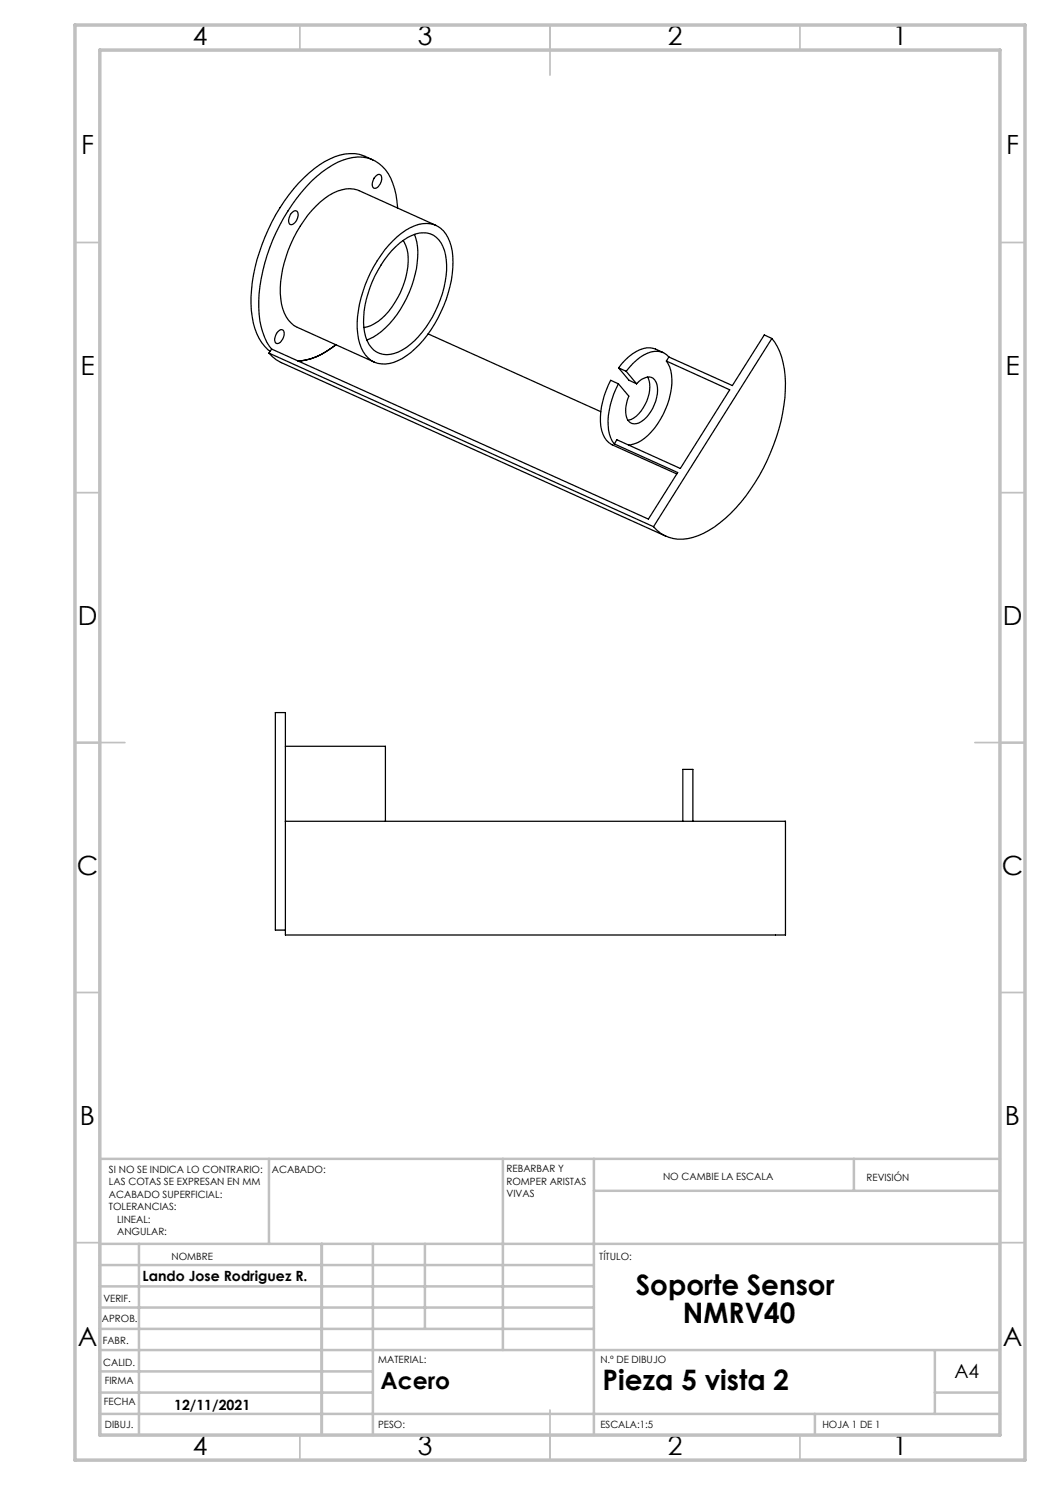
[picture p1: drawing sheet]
<svg xmlns="http://www.w3.org/2000/svg" width="210mm" height="297mm" viewBox="0 0 210 297" stroke-linecap="round" stroke-linejoin="round" font-family="sans-serif">
<g fill="none" stroke="#c0c0c0" stroke-width=".35">
<path d="M60 5v5M110 5v10M160 5v5M15 48.5h5M200 48.5h5M15 98.5h5M200 98.5h5M15 148.5h10M195 148.5h10M15 198.5h5M200 198.5h5M15 248.5h5"/>
<path d="M200 248.5h5M60 287v5M110 282v10M160 287v5"/>
</g>
<g fill="none" stroke="#c0c0c0" stroke-width=".5">
<path d="M53.8 231.8v17M100.6 231.8v38.2M118.8 231.8v55.2M118.8 238.2h81.2M170.8 231.8v6.4M200 231.8h-180v55.2M20 248.8h180M20 257.3h98.8M20 253h98.8M27.8 248.8v38.2M64.3 248.8v38.2M64.4 248.8v38.2"/>
<path d="M74.6 248.8v38.2M85 248.8v17M20 265.8h98.8M20 261.5h98.8M20 278.5h54.6M20 274.3h54.6M20 270h180M187 278.5h13M187 270v12.8M20 282.8h180M163 282.8v4.2"/>
</g>
<path d="M15 5h190v287h-190zM20 10h180v277h-180z" fill="none" stroke="#c0c0c0" stroke-width=".7"/>
<g fill="none" stroke="#000" stroke-width=".25">
<path d="M74.6 32a8.9 8.9 0 0 0-9.7 .3 32.3 32.3 0 0 0-12.5 16.6 28.8 28.8 0 0 0-1.7 15.7 9.6 9.6 0 0 0 3.3 5.7M75.1 35.3a.66 .66 0 0 1 1.2-.1 2.1 2.1 0 0 1-1.3 2.5 1.03 1.03 0 0 1-.4-1.7zM58.4 42.5a.66 .66 0 0 1 1.1 0 2.1 2.1 0 0 1-1.2 2.4 1.03 1.03 0 0 1-.4-1.6zM78.4 50.1a9.2 9.2 0 0 1 6.3-3.5 4.4 4.4 0 0 1 4.2 3.5 17.5 17.5 0 0 1-1.8 12.2 16.9 16.9 0 0 1-7.4 8.1 4.5 4.5 0 0 1-6.6-3 17.1 17.1 0 0 1 1.3-11l1.8-3.4zM78.6 48.2a9.8 9.8 0 0 1 6.8-3.5 4.9 4.9 0 0 1 4.6 3.7 16.9 16.9 0 0 1-.4 10.2 23.9 23.9 0 0 1-8.3 12.6 6.4 6.4 0 0 1-7.1 .9 8 8 0 0 1-2.8-6.5 25.5 25.5 0 0 1 7.2-17.4zM79.5 41.6a14 14 0 0 0-2.4-7.6 7.1 7.1 0 0 0-8.5-2 23 23 0 0 0-10.1 8.9 36.5 36.5 0 0 0-6.7 20.6 13.6 13.6 0 0 0 2.5 8.3M80.6 48.1a8.3 8.3 0 0 1 .8 6.3 17 17 0 0 1-5.8 9.9 6 6 0 0 1-2.8 1.2M82.9 46.9a15.4 15.4 0 0 1-.6 10.4 19.5 19.5 0 0 1-7.6 10.1l-1.3 .6M87.2 45.1l-15.4-7a6.4 6.4 0 0 0-6 1 24.5 24.5 0 0 0-9.5 16 13 13 0 0 0 1 8.3 5.2 5.2 0 0 0 2.2 2.1l15.4 6.9M53.8 70.6a6.8 6.8 0 0 0 2.5 1.9l76.9 34.7M53.8 70.6l76.9 34.7M54.3 69.8l75.4 34 5.8-9.3-12.6-5.7"/>
<path d="M54.3 69.8l-.5 .8M55.6 66.3a.66 .66 0 0 1 1.2-.1 2.1 2.1 0 0 1-1.3 2.5 1.03 1.03 0 0 1-.4-1.6zM59.6 72.2a13.3 13.3 0 0 0 7.6-3.2 12.9 12.9 0 0 1-7.6 3.2zM85.6 66.8l34.6 15.5M123.7 76.8a15.4 15.4 0 0 0-1.8 10l.5 1.4 .5 .6M123.7 76.8l-1.6-.7a15.2 15.2 0 0 0-1.8 10 4.1 4.1 0 0 0 2.1 2.9l13 5.8M123.7 76.8l2.1 2.4a5.4 5.4 0 0 0-.1 5 1.85 1.85 0 0 0 2.6 .1 8 8 0 0 0 3.1-7.5 1.67 1.67 0 0 0-2.6-1.2l-.5 .3-1 .9M123.7 73.6l1.5 .7M123.7 73.6l2.1 2.5 1.5 .7M125.2 74.3l2.1 2.5M129.5 75.4a6.4 6.4 0 0 1-.9 6.2l-.4 .6a4.2 4.2 0 0 1-2.6 1.9M132.6 70.5a4.9 4.9 0 0 0-6.1 .3 12.2 12.2 0 0 0-2.8 2.8"/>
<path d="M133.3 72.2a8.1 8.1 0 0 1 .8 6.5 15.6 15.6 0 0 1-5.9 9.5 5.8 5.8 0 0 1-2.5 .8M133.3 72.2l12.6 5.8-9.8 15.7-12.7-5.8-.5 .9M133.8 71.4a3.8 3.8 0 0 0-5-.4 12.1 12.1 0 0 0-3.6 3.3M133.8 71.4l-.5 .8M154.4 67.7a14 14 0 0 1 2.7 8.9 38.9 38.9 0 0 1-12.1 27.1 14.1 14.1 0 0 1-9.5 4.1 6.9 6.9 0 0 1-4.8-2.5M154.4 67.7l-1.5-.7-6.4 10.1-12.7-5.7M154.4 67.7l-23.7 37.6M57.1 149.3h20v14.9M57.1 164.2v-21.7h-2v43.5h2M57.1 164.2h100v22.8h-100zM136.6 164.2v-10.3h2v10.3"/>
</g>
<g font-size="5.6">
<text x="127.2" y="259">Soporte Sensor</text>
<text x="136.6" y="264.6">NMRV40</text>
<text x="120.5" y="277.9">Pieza 5 vista 2</text>
</g>
<g font-size="5.3">
<text x="38.5" y="9">4</text>
<text x="83.5" y="9">3</text>
<text x="133.6" y="9">2</text>
<text x="178.6" y="9">1</text>
<text x="16.2" y="30.8">F</text>
<text x="201.2" y="30.8">F</text>
<text x="16.1" y="75">E</text>
<text x="201.1" y="75">E</text>
<text x="15.5" y="125">D</text>
<text x="200.5" y="125">D</text>
<text x="15.4" y="175">C</text>
<text x="200.4" y="175">C</text>
<text x="16" y="225">B</text>
<text x="201" y="225">B</text>
<text x="15.5" y="269.3">A</text>
<text x="200.5" y="269.3">A</text>
<text x="38.5" y="291">4</text>
<text x="83.5" y="291">3</text>
<text x="133.6" y="291">2</text>
<text x="178.6" y="291">1</text>
</g>
<text font-size="4.7" x="76.1" y="277.9">Acero</text>
<text font-size="3.9" x="190.9" y="275.5">A4</text>
<g font-size="2.8">
<text x="28.5" y="256.1">Lando Jose Rodriguez R.</text>
<text x="34.8" y="282">12/11/2021</text>
</g>
<g font-size="2">
<text x="21.8" y="234.6">SI NO SE INDICA LO CONTRARIO:</text>
<text x="21.8" y="237.1">LAS COTAS SE EXPRESAN EN MM</text>
<text x="21.8" y="239.6">ACABADO SUPERFICIAL:</text>
<text x="54.4" y="234.6">ACABADO:</text>
<text x="101.3" y="234.5">REBARBAR Y</text>
<text x="101.3" y="237">ROMPER ARISTAS</text>
<text x="101.3" y="239.5">VIVAS</text>
<text x="132.6" y="236">NO CAMBIE LA ESCALA</text>
<text x="173.3" y="236.2">REVISIÓN</text>
<text x="21.8" y="242.1">TOLERANCIAS:</text>
<text x="23.4" y="244.6">LINEAL:</text>
<text x="23.4" y="247.1">ANGULAR:</text>
<text x="34.3" y="252">NOMBRE</text>
<text x="119.9" y="251.9">TÍTULO:</text>
<text x="20.7" y="260.3">VERIF.</text>
<text x="20.4" y="264.4">APROB.</text>
<text x="20.5" y="268.8">FABR.</text>
<text x="20.7" y="273.1">CALID.</text>
<text x="75.6" y="272.5">MATERIAL:</text>
<text x="120.1" y="272.5">N.º DE DIBUJO</text>
<text x="20.8" y="281">FECHA</text>
<text x="20.9" y="276.7">FIRMA</text>
<text x="21" y="285.5">DIBUJ.</text>
<text x="75.6" y="285.5">PESO:</text>
<text x="120.1" y="285.6">ESCALA:1:5</text>
<text x="164.5" y="285.6">HOJA 1 DE 1</text>
</g>
</svg>
